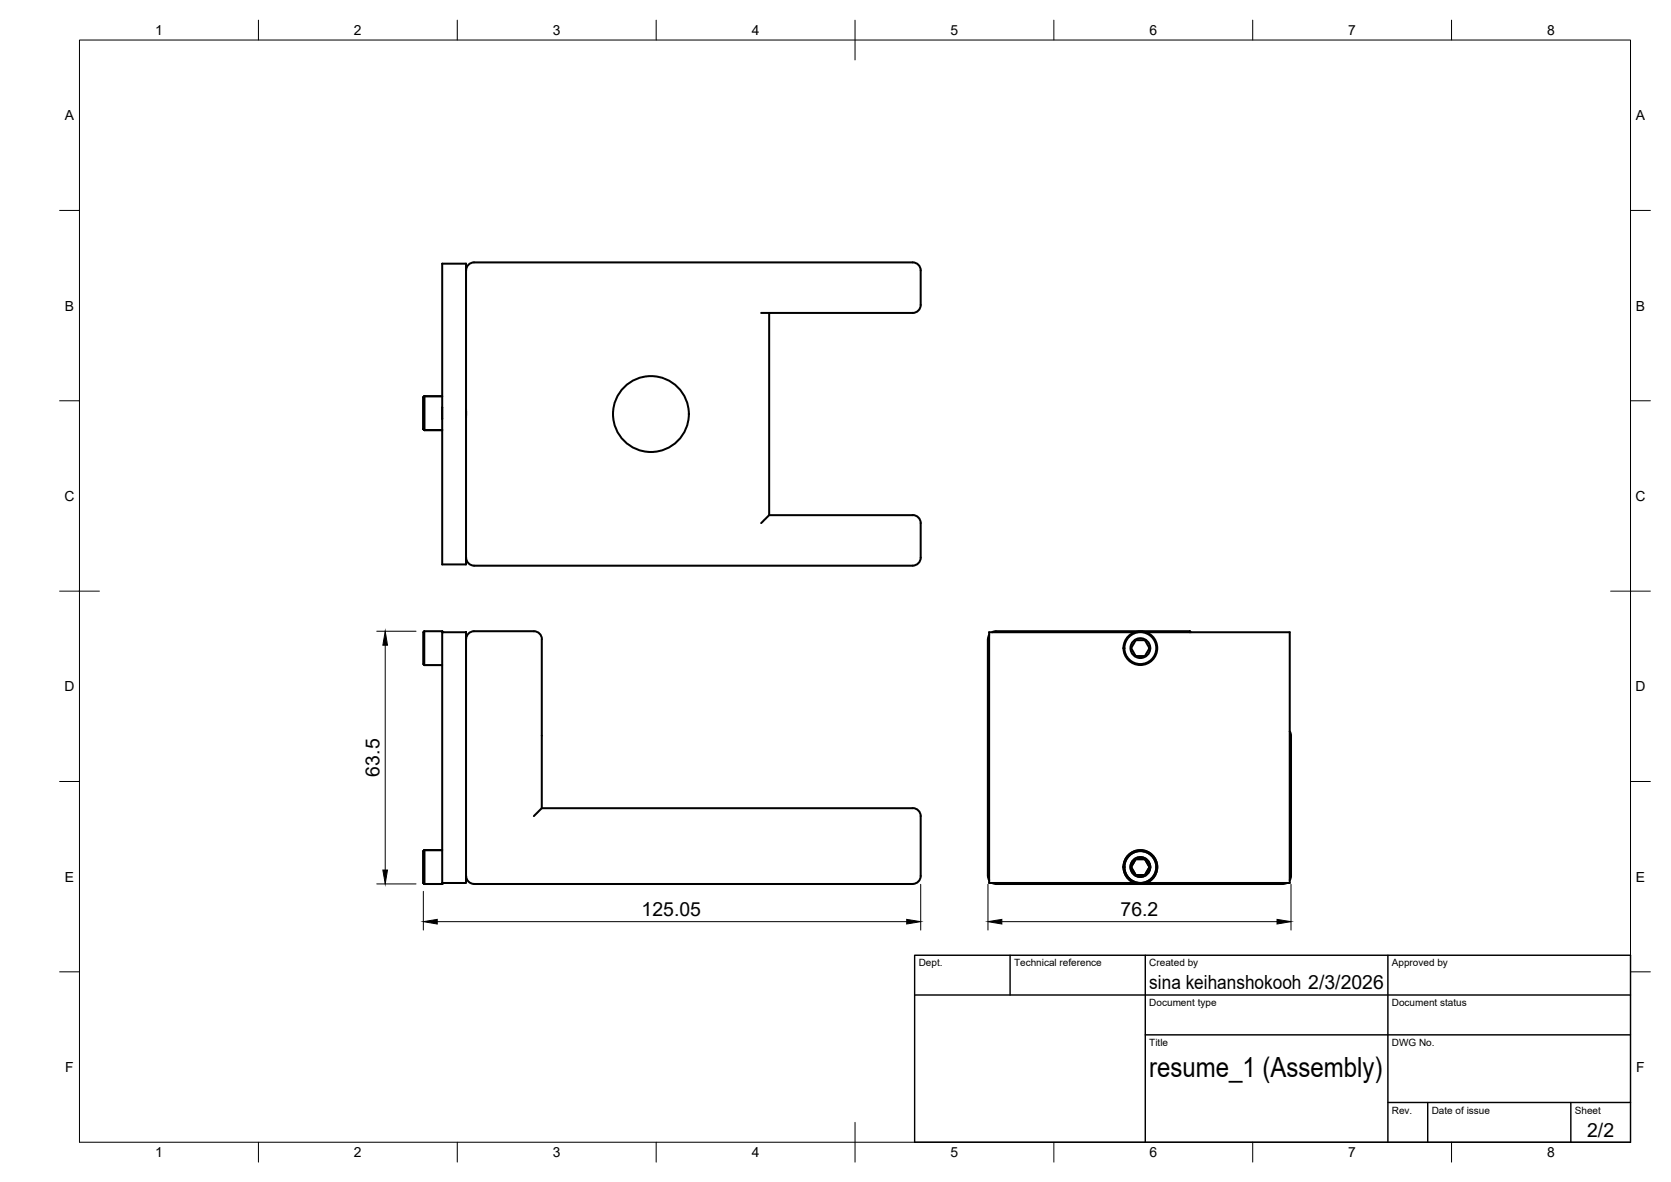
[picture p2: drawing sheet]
<svg xmlns="http://www.w3.org/2000/svg" width="420mm" height="297mm" viewBox="0 0 420 297" stroke-linecap="round" stroke-linejoin="round" font-family="sans-serif">
<!-- layer: Visible -->
<g fill="none" stroke="#000" stroke-width=".51">
<path d="M111.2 66.3h6v75.5h-6zM117.2 67.9a2 2 0 0 1 2-2h110.3a2 2 0 0 1 2 2v8.8a2 2 0 0 1-2 1.9h-38.1M193.4 78.6v50.9M106.7 99.6a2.76 2.76 0 0 0-.3 2.1v6.1M106.7 99.6v8.5M106.7 99.6h4.5M106.4 107.8l.3 .3h4.5h-4.5M106.4 107.8l.3 .3M117.2 102.7v2.3M229.5 129.5h-36.1l-2 2M229.5 129.4a2 2 0 0 1 2 2v8.8M106.7 158.6a2.76 2.76 0 0 0-.3 2.1v4.3a2.76 2.76 0 0 0 .3 2.1"/>
<path d="M106.7 158.6v8.5M106.7 158.6h4.5M111.2 158.9h6v63h-6zM111.2 158.6v.3M111.2 158.6l.2 .3M117.2 140.1a2 2 0 0 0 2 2M119.2 142.2h110.3M231.5 140.1a2 2 0 0 1-2 2M248.7 159.5l-.3 1.1M250.4 158.6h48.8l-.1 .3M250.4 158.6l-1 .3M285.3 158.9h-36.6v63h36.6"/>
<path d="M288.2 158.9h36.1v63h-36.1M299.2 158.6l.2 .3M106.7 167.1h4.5M117.2 160.6a2 2 0 0 1 2-2h15a2 2 0 0 1 2 2M136.2 160.6v42.5l-2 2M248.4 160.6v59.5M285.6 160.9h1.5a1.19 1.19 0 0 1 1.4 1l.1 .3a1.2 1.2 0 0 1-.2 1.7l-.1 .3a1.27 1.27 0 0 1-1.7 .7h-.3a1.18 1.18 0 0 1-1.4-1.1l-.1-.2a1.17 1.17 0 0 1 .2-1.8zM324.3 183.8l.3 1.1v35.2l-.3 1.1M106.7 213.6a2.76 2.76 0 0 0-.3 2.1v4.4a2.76 2.76 0 0 0 .3 2.1M106.7 213.6v8.6M106.7 213.6h4.5M136.2 203.1h93.3a2 2 0 0 1 2 2"/>
<path d="M231.5 205.1v15a2.04 2.04 0 0 1-2 2.1l-110.3-.1a2 2 0 0 1-2-2M285.6 215.9h1.5a1.15 1.15 0 0 1 1.4 1.1l.1 .2a1.2 1.2 0 0 1-.2 1.8l-.2 .3a1.18 1.18 0 0 1-1.5 .6h-.4a1.16 1.16 0 0 1-1.3-1l-.2-.3a1.19 1.19 0 0 1 .2-1.8zM111.2 221.9v.3M111.4 221.9l-.2 .3h-4.5M117.2 220.2h.1M117.2 220.4h.1M248.4 220.1l.3 1.1M249.4 221.9l1 .2M323.6 221.9l-1 .2-72.2 .1"/>
<circle cx="163.7" cy="104.1" r="9.5"/>
<circle cx="286.7" cy="162.9" r="2.49"/>
<circle cx="286.7" cy="162.9" r="4.2"/>
<circle cx="286.7" cy="162.9" r="4"/>
<circle cx="286.7" cy="217.9" r="2.49"/>
<circle cx="286.7" cy="217.9" r="4.2"/>
<circle cx="286.7" cy="217.9" r="4"/>
</g>
<circle cx="106.4" cy="107.8" r=".25" fill="#000"/>
<!-- layer: BORDER -->
<g fill="none" stroke="#000" stroke-width=".25">
<path d="M20 10.1h390v276.9h-390zM65 5.1v5M115 5.1v5M165 5.1v5M215 5.1v10M265 5.1v5M315 5.1v5M365 5.1v5M15 52.9h5M410 52.9h5M15 100.7h5M410 100.7h5"/>
<path d="M15 148.6h10M405 148.6h10M15 196.4h5M410 196.4h5M15 244.2h5M410 244.2h5M65 287v5M115 287v5M165 287v5M215 282.1v9.9M265 287v5M315 287v5"/>
<path d="M365 287v5"/>
</g>
<!-- layer: TITLEBLOCK -->
<path d="M230 240.1h180v46.9h-180zM230 250h180M254 240.1v9.9M288 240.1v46.9M349 240.1v46.9M288 260.1h122M349 277.1h61M359 277.1v9.9M395 277.1v9.9" fill="none" stroke="#000" stroke-width=".36"/>
<!-- layer: FD_Dimensions -->
<path d="M94.7 158.6h9.9M96.9 162.1v56.5M94.7 222.1h9.9M106.4 224v9.7M109.9 231.6h118.1M231.5 222.2v11.5M248.4 222.2v11.5M251.9 231.6h69.2M324.6 222.2v11.5" fill="none" stroke="#000" stroke-width=".25"/>
<path d="M96.9 158.6l.5 3.5h-1.1zM96.3 218.6h1.1l-.5 3.5zM106.4 231.6l3.5-.6v1.2zM228 231l3.5 .6-3.5 .6zM248.4 231.6l3.5-.6v1.2zM321.1 231l3.5 .6-3.5 .6z" fill="#000" stroke="#000" stroke-width=".25"/>
<text font-size="7" x="289" y="270.6">resume_1 (Assembly)</text>
<g font-size="4.9">
<text x="95.4" y="195.1" transform="rotate(-90 95.4 195.1)">63.5</text>
<text x="161.3" y="230.2">125.05</text>
<text x="281.8" y="230.2">76.2</text>
<text x="289" y="248.5">sina keihanshokooh 2/3/2026</text>
<text x="399.1" y="285.7">2/2</text>
</g>
<g font-size="3.5">
<text x="39" y="8.8">1</text>
<text x="89" y="8.8">2</text>
<text x="139" y="8.8">3</text>
<text x="189" y="8.8">4</text>
<text x="239" y="8.8">5</text>
<text x="289" y="8.8">6</text>
<text x="339" y="8.8">7</text>
<text x="389" y="8.8">8</text>
<text x="16.3" y="30.2">A</text>
<text x="411.3" y="30.2">A</text>
<text x="16.3" y="78">B</text>
<text x="411.3" y="78">B</text>
<text x="16.2" y="125.9">C</text>
<text x="411.2" y="125.9">C</text>
<text x="16.2" y="173.7">D</text>
<text x="411.2" y="173.7">D</text>
<text x="16.3" y="221.6">E</text>
<text x="411.3" y="221.6">E</text>
<text x="16.4" y="269.4">F</text>
<text x="411.4" y="269.4">F</text>
<text x="39" y="290.8">1</text>
<text x="89" y="290.8">2</text>
<text x="139" y="290.8">3</text>
<text x="189" y="290.8">4</text>
<text x="239" y="290.8">5</text>
<text x="289" y="290.8">6</text>
<text x="339" y="290.8">7</text>
<text x="389" y="290.8">8</text>
</g>
<g font-size="2.5">
<text x="231" y="242.9">Dept.</text>
<text x="255" y="242.9">Technical reference</text>
<text x="289" y="242.9">Created by</text>
<text x="350" y="242.9">Approved by</text>
<text x="289" y="252.8">Document type</text>
<text x="350" y="252.8">Document status</text>
<text x="289" y="262.9">Title</text>
<text x="350" y="262.9">DWG No.</text>
<text x="350" y="279.9">Rev.</text>
<text x="360" y="279.9">Date of issue</text>
<text x="396" y="279.9">Sheet</text>
</g>
</svg>
